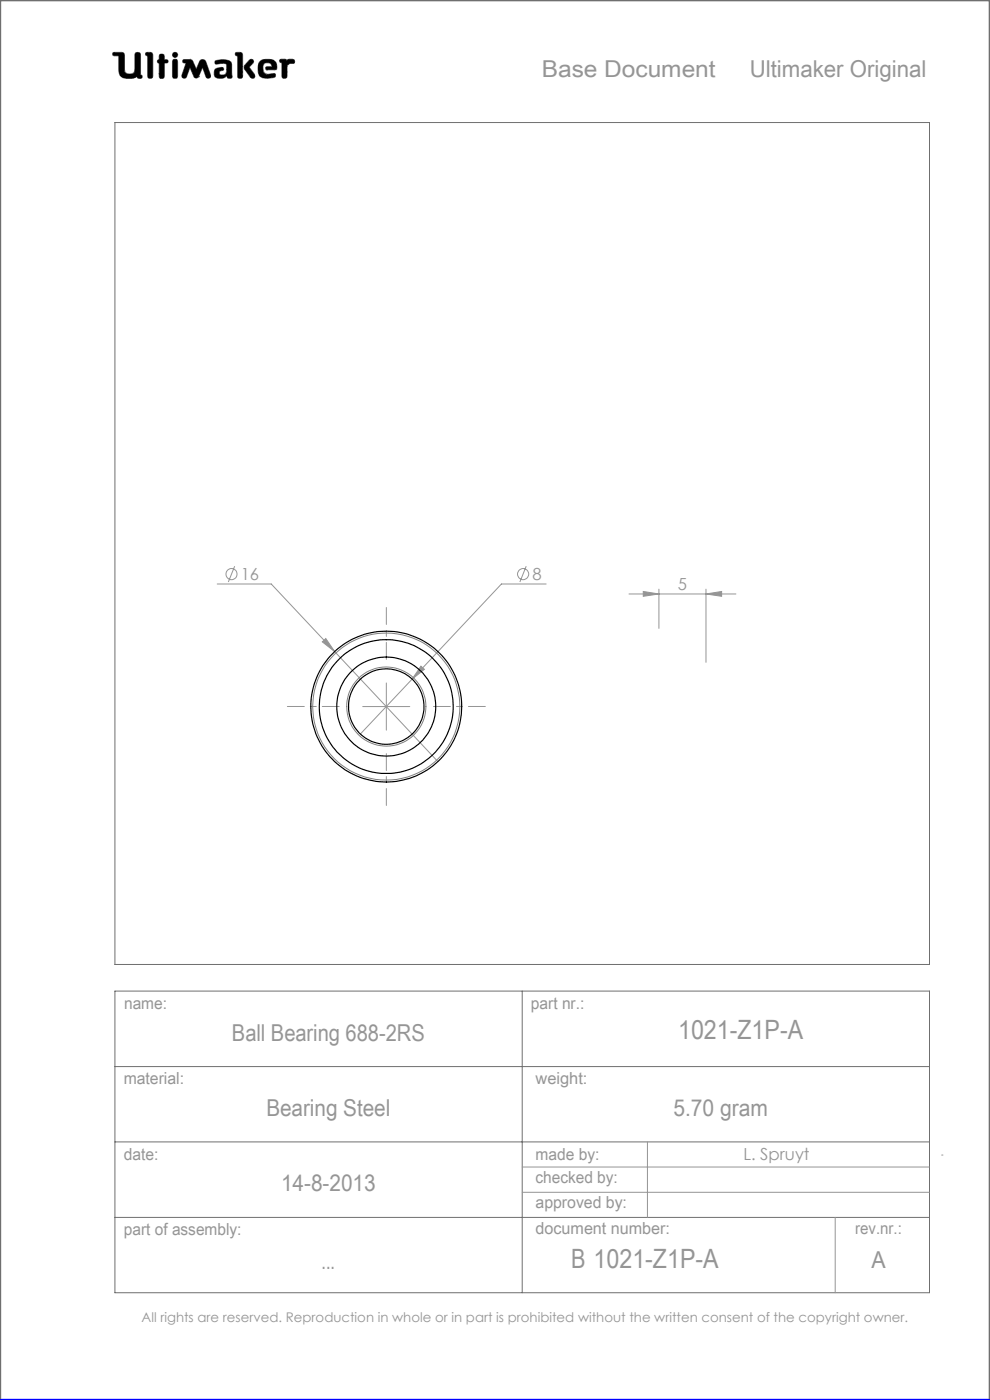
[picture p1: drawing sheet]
<svg xmlns="http://www.w3.org/2000/svg" width="210mm" height="297mm" viewBox="0 0 210 297" stroke-linecap="round" stroke-linejoin="round" font-family="sans-serif">
<g fill="none" stroke="#6f6f6f" stroke-width=".21">
<path d="M24 11.1h1.9l.4 .3 .2 3.9a1.51 1.51 0 0 0 2 0l.2-4a.77 .77 0 0 1 1 0l.1 4.6 .3 .1a.39 .39 0 0 1-.3 .6l-.6-.1-.1-.3a3.8 3.8 0 0 1-3 .3l-.6-.5-.2-.6-.1-3.6h-1a.39 .39 0 0 1-.3-.2 .39 .39 0 0 1 .1-.5zM31 11.1l1.2 .1 .2 .4-.1 4.8a.6 .6 0 0 1-.6 .2 .6 .6 0 0 1-.4-.5v-4.3l-.4-.1zM33.8 12.7v-1.1a.6 .6 0 0 1 .7-.1 .6 .6 0 0 1 .4 .5v.7h.6a.37 .37 0 0 1 0 .6l-.6 .1-.1 3.1a.6 .6 0 0 1-.6 .1 .6 .6 0 0 1-.4-.5v-2.7M33.8 12.7h.1M33.8 13.4h.1M33.8 15.7h.1M33.8 12.7h-.3l-.1 .3v.2l.4 .2M36.7 11.3l.4-.2 .4 .2 .2 .3-.2 .4-.4 .2-.4-.2-.1-.4zM36.8 12.6h.7l.2 .5v3l-.2 .5h-.7l-.2-.5v-3zM38.9 12.7l1.4-.1 .4 .2 .9 1.9 .7-1.6a.73 .73 0 0 1 .7-.5 .73 .73 0 0 1 .7 .5l1 2.8-.1 .5a.53 .53 0 0 1-.5 .2 .53 .53 0 0 1-.4-.3l-.7-2-1 2.1-.4 .2-.4-.2-.9-2.1-.7 2a.54 .54 0 0 1-.5 .3 .54 .54 0 0 1-.5-.2v-.5l.9-2.5-.7-.2zM42.1 16.3h.1M45.6 12.9a3.7 3.7 0 0 1 3.4 .3l.1 .5 .1 2.7a.64 .64 0 0 1-1-.2l-.1-.1a1.93 1.93 0 0 1-2.5 .2 1.32 1.32 0 0 1 .4-1.8l1-.2 .3 .1 .1 .2v.3a.73 .73 0 0 0-.9 .8 .98 .98 0 0 0 1.4 0l.2-.6-.1-1.5a2.59 2.59 0 0 0-2 0l-.4-.2z"/>
<path d="M50 11.1l1.3 .1 .2 .4-.1 4.8a.57 .57 0 0 1-.6 .2 .57 .57 0 0 1-.4-.5v-4.3l-.4-.1zM52.9 12.8l.4-.2 .4 .1 .1 .4-1 1.1 1.2 1.6 .1 .5-.2 .3h-.4a5.9 5.9 0 0 1-1.7-2.2l.1-.6zM55 13.3a2.62 2.62 0 0 1 3.5-.1l.2 1.1-.1 .5h-2l-.2-.1v-.5l1.3-.1-.2-.5a1.24 1.24 0 0 0-1.6 .1l-.1 1.1 .2 .6 .8 .4 1.5-.2 .1 .1v.6a3.8 3.8 0 0 1-3.3-.1 3.2 3.2 0 0 1-.1-2.9zM56.6 14.8h.1M59.4 12.6h1.2l.3 .3a1.21 1.21 0 0 1 1.5-.2v.7l-.9 .1-.6 .4-.1 2.5a.6 .6 0 0 1-.6 .2 .6 .6 0 0 1-.4-.5v-2.8l-.5-.2zM24.4 26h172.8v178.6h-172.8zM24.4 210.3h172.8v63.9h-172.8zM110.8 210.3v63.9M24.4 226.3h172.8M24.4 242.2h172.8M24.4 258.3h172.8"/>
</g>
<path d="M0 297v-297h210v297" fill="none" stroke="#6f6f6f" stroke-width=".5"/>
<g fill="none" stroke="#959595" stroke-width=".21">
<path d="M46.1 123.9h11.4l35.4 37.7M49.8 120.1l-1.4 3.4M68.4 136.2l.7-.7 1.9 2.7zM111.6 120.1l-1.3 3.4M115.9 123.9h-9.5l-19 20.2M133.4 126h22.7M136.5 125.5l3.3 .5-3.3 .5zM139.8 125v8.3M149.8 126l3.3-.5v1zM149.8 125v15.5M76.9 149.9h10M82 144.9v10"/>
<path d="M87.4 144.1l-11 11.6M89.3 141.3l.7 .7-2.6 2.1zM110.8 247.6h86.4M110.8 252.9h86.4M137.3 242.2v16.1M177.2 258.3v15.9M199.7 245h.3"/>
<circle cx="49.1" cy="121.8" r="1.17"/>
<circle cx="111" cy="121.8" r="1.17"/>
</g>
<path d="M0 297h210" fill="none" stroke="#00f" stroke-width=".5"/>
<path d="M45.7 12.9l-.1 .5 .2 .2 1.2-.2 .9 .1 .2 .3-.1 1.4a.84 .84 0 0 1-.6 .7 .84 .84 0 0 1-.9-.3l.1-.4 .4-.2a.36 .36 0 0 0 .4-.4 .36 .36 0 0 0-.4-.3 1.23 1.23 0 0 0-1.6 1 1.07 1.07 0 0 0 .3 1.1 1.07 1.07 0 0 0 1.1 .2h.6l.3-.2a.28 .28 0 0 1 .4-.3 .28 .28 0 0 1 .2 .4 .57 .57 0 0 0 .6 .2 .57 .57 0 0 0 .3-.6l-.1-2.4a1.23 1.23 0 0 0-1.5-1zM50 11.1v.6l.4 .1v4.6l.3 .2h.5l.3-.3v-4.8l-.4-.4zM53 12.7l-1.2 1.3v.5l1.4 2 .6 .1 .2-.2v-.6l-1.2-1.6 1-.9v-.4l-.4-.3zM55.2 12.9a2.9 2.9 0 0 0 .1 3.4l.5 .2 1 .1 1.4-.2 .3-.2-.1-.5-.2-.1-1.4 .2-.6-.2-.3-.4-.1-.5a.99 .99 0 0 1 .7-1.3 .99 .99 0 0 1 1.2 .7l-1.2 .1-.2 .4 .3 .2h1.5a.51 .51 0 0 0 .6-.1 .51 .51 0 0 0 0-.6 1.62 1.62 0 0 0-2-1.5l-1.1 .1zM59.4 12.6l-.1 .6 .5 .1v3l.2 .3h.6l.3-.4v-2.3l.6-.4 .9-.1 .1-.5-.3-.3h-1l-.3 .3-.4-.3zM36.7 12.7l-.1 .3v3.4l.2 .2h.7l.2-.3v-3.4l-.2-.3zM36.6 11.6a.56 .56 0 0 0 1.1 0 .56 .56 0 0 0-1.1 0zM33.8 11.6v1.1l-.4 .2v.4l.4 .1v2.9l.2 .3h.5l.4-.4v-2.8l.7-.1 .1-.4-.3-.2h-.5v-.8l-.2-.4h-.6zM31 11.1l-.1 .6 .4 .1v4.5l.3 .3h.5l.3-.5v-4.7l-.4-.3zM38.8 12.7v.5l.7 .2-.9 2.5 .1 .6 .5 .1 .3-.2 .8-2.1 .9 2.1 .3 .2h.3l.3-.2 .9-2.1 .7 2.1 .6 .2 .4-.2v-.5l-1-2.8-.3-.4h-.7l-.3 .2-.8 1.8-.9-1.9-.4-.2zM24 11.2v.6h1.2v2.7a1.76 1.76 0 0 0 2.2 2.1h.9l.8-.4 .3 .4h.6l.2-.2-.1-.4-.3-.1v-4.4l-.4-.4h-.5l-.3 .4v3.4a.81 .81 0 0 1-1.1 .8h-.1a.86 .86 0 0 1-1-1.1l-.1-3.3-.4-.2z" fill-rule="evenodd" fill="#000"/>
<path d="M82 139.9v-11M72 149.9h-11M82 159.9v11M92 149.9h11" fill="none" stroke="#959595" stroke-width=".21" stroke-dasharray="15.2 1.3 1.3 1.3" stroke-dashoffset="11.6"/>
<path d="M68.4 136.2l2.6 2-1.9-2.7zM89.3 141.3l-1.9 2.8 2.6-2.1zM136.5 125.5l3.3 .5-3.3 .5zM149.8 126l3.3-.5v1z" fill="#959595"/>
<g fill="none" stroke="#000" stroke-width=".25">
<circle cx="81.9" cy="149.9" r="16"/>
<circle cx="81.9" cy="149.9" r="10.5"/>
<circle cx="81.9" cy="149.9" r="8"/>
<circle cx="81.9" cy="149.9" r="14.2"/>
</g>
<g fill="none" stroke="#808080" stroke-width=".21">
<circle cx="81.9" cy="149.9" r="8.4"/>
<circle cx="81.9" cy="149.9" r="15.6"/>
</g>
<g font-size="5.6" fill="#959595">
<text x="143.9" y="220.3">1021-Z1P-A</text>
<text x="121.1" y="269.1">B 1021-Z1P-A</text>
</g>
<g font-size="4.9" fill="#959595">
<text x="114.9" y="16.3">Base Document</text>
<text x="159" y="16.3">Ultimaker Original</text>
<text x="49.2" y="220.9">Ball Bearing 688-2RS</text>
<text x="56.5" y="236.7">Bearing Steel</text>
<text x="142.8" y="236.7">5.70 gram</text>
<text x="59.6" y="252.7">14-8-2013</text>
<text x="68.2" y="269.3">...</text>
<text x="184.9" y="269.1">A</text>
</g>
<g font-size="3.5" fill="#959595">
<text x="51.1" y="123.1">16</text>
<text x="112.9" y="123.1">8</text>
<text x="143.8" y="125.2">5</text>
<text x="26.3" y="214.1">name:</text>
<text x="112.6" y="214">part nr.:</text>
<text x="26.2" y="229.9">material:</text>
<text x="113.6" y="229.9">weight:</text>
<text x="26.3" y="246">date:</text>
<text x="113.6" y="246">made by:</text>
<text x="113.6" y="251.1">checked by:</text>
<text x="157.7" y="246.2">L. Spruyt</text>
<text x="113.6" y="256.3">approved by:</text>
<text x="26.3" y="262">part of assembly:</text>
<text x="113.6" y="261.8">document number:</text>
<text x="181.4" y="261.9">rev.nr.:</text>
</g>
<text font-size="2.8" fill="#959595" x="30" y="280.4">All rights are reserved. Reproduction in whole or in part is prohibited without the written consent of the copyright owner.</text>
</svg>
